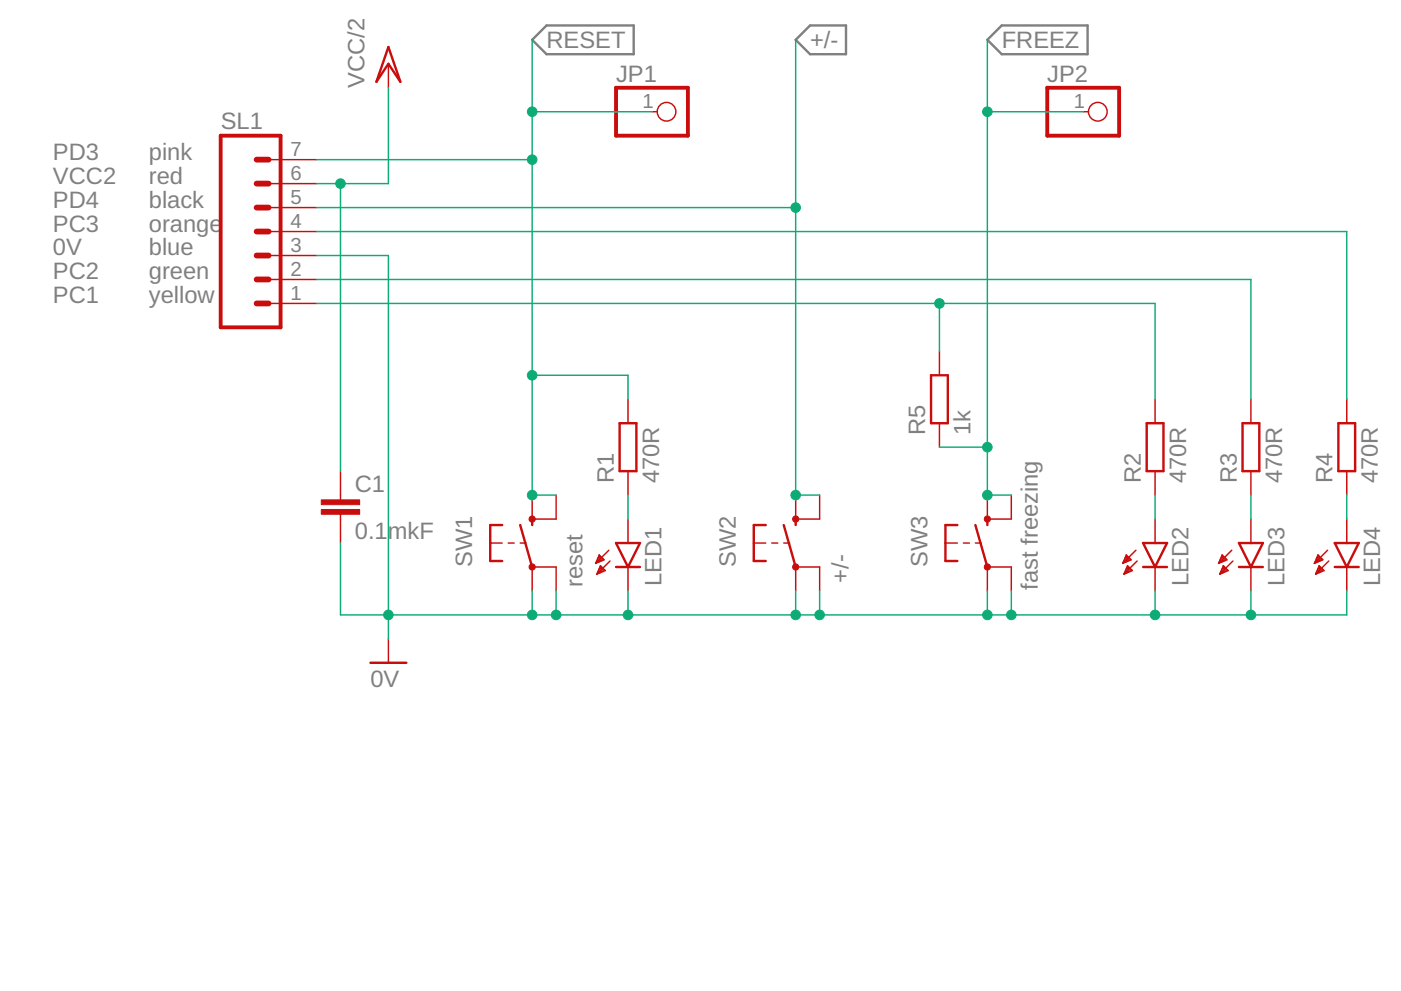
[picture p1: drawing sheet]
<svg xmlns="http://www.w3.org/2000/svg" width="594mm" height="420mm" viewBox="0 0 594 420" stroke-linecap="round" stroke-linejoin="round" font-family="sans-serif">
<path d="M225.7 16.9l6.1-6.1h36.9v12.2h-36.9zM337.4 16.9l6.1-6.1h15.2v12.2h-15.2zM418.7 16.9l6.1-6.1h36.4v12.2h-36.4z" fill="none" stroke="#808080" stroke-width="1"/>
<g fill="none" stroke="#c90d0c" stroke-width="1">
<path d="M164.7 19.9l5.1 14.8-5.1-7.6-5.1 7.6zM394.8 159.1h7.1v20.3h-7.1zM262.7 179.4h7.2v20.3h-7.2zM486.2 179.4h7.2v20.3h-7.2zM526.9 179.4h7.1v20.3h-7.1zM567.5 179.4h7.1v20.3h-7.1zM213 222.6h-5.1v15.2h5.1M220.6 222.6l5.1 17.8M225.7 220.1v2.5M261.2 230.2h10.2l-5.1 10.2zM324.7 222.6h-5.1v15.2h5.1M332.3 222.6l5.1 17.8"/>
<path d="M337.4 220.1v2.5M406 222.6h-5.1v15.2h5.1M413.6 222.6l5.1 17.8M418.7 220.1v2.5M484.7 230.2h10.2l-5.1 10.2zM525.4 230.2h10.1l-5.1 10.2zM566 230.2h10.2l-5.1 10.2zM261.2 240.4h10.2M484.7 240.4h10.2M525.4 240.4h10.1M566 240.4h10.2M157.1 281h15.2"/>
</g>
<g fill="none" stroke="#c90d0c" stroke-width=".61">
<path d="M164.7 27.1v10.1M276.5 47.4h2.2M459.3 47.4h2.3M113.9 77.9h20.3M113.9 67.7h20.3M113.9 98.2h20.3M113.9 88h20.3M113.9 118.5h20.3M113.9 108.3h20.3M113.9 128.7h20.3M398.4 148.9v10.2M266.3 169.3v10.1"/>
<path d="M398.4 179.4v10.2M489.8 169.3v10.1M530.4 169.3v10.1M571.1 169.3v10.1M144.4 199.7v12.2M266.3 199.7v10.2M489.8 199.7v10.2M530.4 199.7v10.2M571.1 199.7v10.2M144.4 218v12.2M225.7 209.9v10.2h10.1v-10.2M337.4 209.9v10.2h10.2v-10.2"/>
<path d="M418.7 209.9v10.2h10.1v-10.2M207.9 230.2h5.1M215.5 230.2h2.5M220.6 230.2h2.5M252.6 238.8h.2M252.9 238.2h1.2M253.1 237.6h2.3M253.3 237h2.5M253.6 236.5h1.7M253.9 235.9h.8M254.1 235.3h.1M254.1 235.3l-1.5 3.6"/>
<path d="M254.1 235.3l2 2-3.5 1.6M254.6 239.9h.1M254.6 239.9l-1.5 3.5M254.6 239.9l2 2-3.5 1.5M258.2 233.3l-5.6 5.6M258.7 237.8l-5.6 5.6M266.3 220.1v10.1M319.6 230.2h5.1M327.3 230.2h2.5M332.3 230.2h2.6M400.9 230.2h5.1M408.5 230.2h2.6"/>
<path d="M413.6 230.2h2.5M476.1 238.8h.1M476.4 238.2h1.2M476.6 237.6h2.3M476.9 237h2.5M477.1 236.5h1.7M477.4 235.9h.8M477.6 235.3h.1M477.6 235.3l-1.5 3.6M477.6 235.3l2 2-3.5 1.6M478.1 239.9h.1M478.1 239.9l-1.5 3.5"/>
<path d="M478.1 239.9l2 2-3.5 1.5M481.7 233.3l-5.6 5.6M482.2 237.8l-5.6 5.6M489.8 220.1v10.1M516.7 238.8h.2M517 238.2h1.2M517.2 237.6h2.4M517.5 237h2.5M517.7 236.5h1.7M518 235.9h.8M518.2 235.3h.1M518.2 235.3l-1.5 3.6"/>
<path d="M518.2 235.3l2.1 2-3.6 1.6M518.7 239.9h.1M518.8 239.9l-1.6 3.5M518.8 239.9l2 2-3.6 1.5M522.3 233.3l-5.6 5.6M522.8 237.8l-5.6 5.6M530.4 220.1v10.1M557.4 238.8h.1M557.6 238.2h1.3M557.9 237.6h2.3M558.1 237h2.5M558.4 236.5h1.6"/>
<path d="M558.6 235.9h.9M558.9 235.3h.1M558.9 235.3l-1.5 3.6M558.9 235.3l2 2-3.5 1.6M559.4 239.9h.1M559.4 239.9l-1.5 3.5M559.4 239.9l2 2-3.5 1.5M562.9 233.3l-5.5 5.6M563.5 237.8l-5.6 5.6M571.1 220.1v10.1M225.7 250.5v-10.1h10.1v10.1M253.1 243.4h.1"/>
<path d="M253.3 242.8h1.2M253.6 242.3h2.2M253.8 241.7h2.6M254.1 241.1h1.7M254.3 240.5h.9M266.3 240.4v10.1M337.4 250.5v-10.1h10.2v10.1M418.7 250.5v-10.1h10.1v10.1M476.6 243.4h.1M476.8 242.8h1.2M477.1 242.3h2.2M477.4 241.7h2.5"/>
<path d="M477.6 241.1h1.7M477.8 240.5h1M489.8 240.4v10.1M517.2 243.4h.1M517.5 242.8h1.1M517.7 242.3h2.3M518 241.7h2.6M518.2 241.1h1.8M518.5 240.5h.9M530.4 240.4v10.1M557.9 243.4h.1M558.1 242.8h1.2"/>
<path d="M558.4 242.3h2.2M558.6 241.7h2.6M558.9 241.1h1.7M559.1 240.5h.9M571.1 240.4v10.1M164.7 270.8v10.2"/>
<circle cx="282.6" cy="47.4" r="4"/>
<circle cx="465.5" cy="47.4" r="4"/>
</g>
<g fill="#c90d0c" stroke="#c90d0c" stroke-width=".42">
<circle cx="225.7" cy="240.4" r="1.33"/>
<circle cx="225.7" cy="220.1" r="1.33"/>
<circle cx="337.4" cy="240.4" r="1.32"/>
<circle cx="337.4" cy="220.1" r="1.32"/>
<circle cx="418.7" cy="240.4" r="1.32"/>
<circle cx="418.7" cy="220.1" r="1.32"/>
</g>
<path d="M261.2 37.2h30.5v20.3h-30.5zM444.1 37.2h30.5v20.3h-30.5zM93.6 57.5h25.4v81.3h-25.4z" fill="none" stroke="#c90d0c" stroke-width="1.6"/>
<path d="M108.8 77.9h5.1M108.8 67.7h5.1M108.8 88h5.1M108.8 98.2h5.1M108.8 108.3h5.1M108.8 118.5h5.1M108.8 128.7h5.1" fill="none" stroke="#c90d0c" stroke-width="2.5"/>
<g fill="#c90d0c" stroke="#c90d0c" stroke-width=".42">
<path d="M136.2 216h16.3v2h-16.3z"/>
<path d="M136.2 211.9h16.3v2.1h-16.3z"/>
</g>
<g fill="none" stroke="#0dab76" stroke-width=".61">
<path d="M225.7 16.9v193h10.1M337.4 16.9v193h10.2M418.7 16.9v193h10.1M164.7 37.2v40.7h-30.5M225.7 47.4h50.8M418.7 47.4h40.6M134.2 67.7h91.5M144.4 77.9v121.8M134.2 98.2h436.9v71.1M134.2 88h203.2M134.2 108.3h30.5v162.5M134.2 118.5h396.2v50.8"/>
<path d="M134.2 128.7h355.6v40.6M398.4 128.7v20.2M225.7 159.1h40.6v10.2M398.4 189.6h20.3M266.3 209.9v10.2M489.8 209.9v10.2M530.4 209.9v10.2M571.1 209.9v10.2M144.4 230.2v30.5h426.7v-10.2M225.7 250.5v10.2M235.8 250.5v10.2M266.3 250.5v10.2"/>
<path d="M337.4 250.5v10.2M347.6 250.5v10.2M418.7 250.5v10.2M428.8 250.5v10.2M489.8 250.5v10.2M530.4 250.5v10.2"/>
</g>
<g fill="#0dab76" stroke="#0dab76" stroke-width=".42">
<circle cx="418.7" cy="260.7" r="2.03"/>
<circle cx="347.6" cy="260.7" r="2.03"/>
<circle cx="337.4" cy="260.7" r="2.03"/>
<circle cx="235.8" cy="260.7" r="2.03"/>
<circle cx="225.7" cy="260.7" r="2.03"/>
<circle cx="164.7" cy="260.7" r="2.03"/>
<circle cx="428.8" cy="260.7" r="2.03"/>
<circle cx="530.4" cy="260.7" r="2.03"/>
<circle cx="489.8" cy="260.7" r="2.03"/>
<circle cx="266.3" cy="260.7" r="2.03"/>
<circle cx="144.4" cy="77.9" r="2.03"/>
<circle cx="225.7" cy="209.9" r="2.03"/>
<circle cx="225.7" cy="159.1" r="2.03"/>
<circle cx="225.7" cy="67.7" r="2.03"/>
<circle cx="225.7" cy="47.4" r="2.03"/>
<circle cx="337.4" cy="209.9" r="2.03"/>
<circle cx="337.4" cy="88" r="2.03"/>
<circle cx="398.4" cy="128.7" r="2.03"/>
<circle cx="418.7" cy="209.9" r="2.03"/>
<circle cx="418.7" cy="47.4" r="2.03"/>
<circle cx="418.7" cy="189.6" r="2.03"/>
</g>
<g font-size="10.1" fill="#808080">
<text x="231.8" y="20.5">RESET</text>
<text x="343.5" y="20.5">+/-</text>
<text x="424.8" y="20.5">FREEZ</text>
<text x="261.2" y="34.7">JP1</text>
<text x="444.1" y="34.7">JP2</text>
<text x="154.5" y="37.2" transform="rotate(-90 154.5 37.2)">VCC/2</text>
<text x="93.6" y="54.5">SL1</text>
<text x="22.5" y="67.7">PD3</text>
<text x="63.1" y="67.7">pink</text>
<text x="22.5" y="77.8">VCC2</text>
<text x="63.1" y="77.8">red</text>
<text x="22.5" y="88">PD4</text>
<text x="63.1" y="88">black</text>
<text x="22.5" y="98.2">PC3</text>
<text x="63.1" y="98.2">orange</text>
<text x="22.5" y="108.3">0V</text>
<text x="63.1" y="108.3">blue</text>
<text x="22.5" y="118.5">PC2</text>
<text x="63.1" y="118.5">green</text>
<text x="22.5" y="128.6">PC1</text>
<text x="63.1" y="128.6">yellow</text>
<text x="392.4" y="184.5" transform="rotate(-90 392.4 184.5)">R5</text>
<text x="411.6" y="184.5" transform="rotate(-90 411.6 184.5)">1k</text>
<text x="150.5" y="208.4">C1</text>
<text x="260.3" y="204.8" transform="rotate(-90 260.3 204.8)">R1</text>
<text x="279.5" y="204.8" transform="rotate(-90 279.5 204.8)">470R</text>
<text x="483.8" y="204.8" transform="rotate(-90 483.8 204.8)">R2</text>
<text x="503" y="204.8" transform="rotate(-90 503 204.8)">470R</text>
<text x="524.4" y="204.8" transform="rotate(-90 524.4 204.8)">R3</text>
<text x="543.6" y="204.8" transform="rotate(-90 543.6 204.8)">470R</text>
<text x="565.1" y="204.8" transform="rotate(-90 565.1 204.8)">R4</text>
<text x="584.3" y="204.8" transform="rotate(-90 584.3 204.8)">470R</text>
<text x="150.5" y="228.7">0.1mkF</text>
<text x="200.3" y="240.4" transform="rotate(-90 200.3 240.4)">SW1</text>
<text x="312" y="240.4" transform="rotate(-90 312 240.4)">SW2</text>
<text x="393.3" y="240.4" transform="rotate(-90 393.3 240.4)">SW3</text>
<text x="247" y="249" transform="rotate(-90 247 249)">reset</text>
<text x="280.5" y="248.5" transform="rotate(-90 280.5 248.5)">LED1</text>
<text x="359.8" y="247" transform="rotate(-90 359.8 247)">+/-</text>
<text x="440" y="250" transform="rotate(-90 440 250)">fast freezing</text>
<text x="504" y="248.5" transform="rotate(-90 504 248.5)">LED2</text>
<text x="544.7" y="248.5" transform="rotate(-90 544.7 248.5)">LED3</text>
<text x="585.3" y="248.5" transform="rotate(-90 585.3 248.5)">LED4</text>
<text x="157.1" y="291.2">0V</text>
</g>
<g font-size="8.6" fill="#808080">
<text x="272.5" y="46">1</text>
<text x="455.3" y="46">1</text>
<text x="123.3" y="66.3">7</text>
<text x="123.3" y="76.4">6</text>
<text x="123.3" y="86.6">5</text>
<text x="123.3" y="96.7">4</text>
<text x="123.3" y="106.9">3</text>
<text x="123.3" y="117.1">2</text>
<text x="123.3" y="127.2">1</text>
</g>
</svg>
